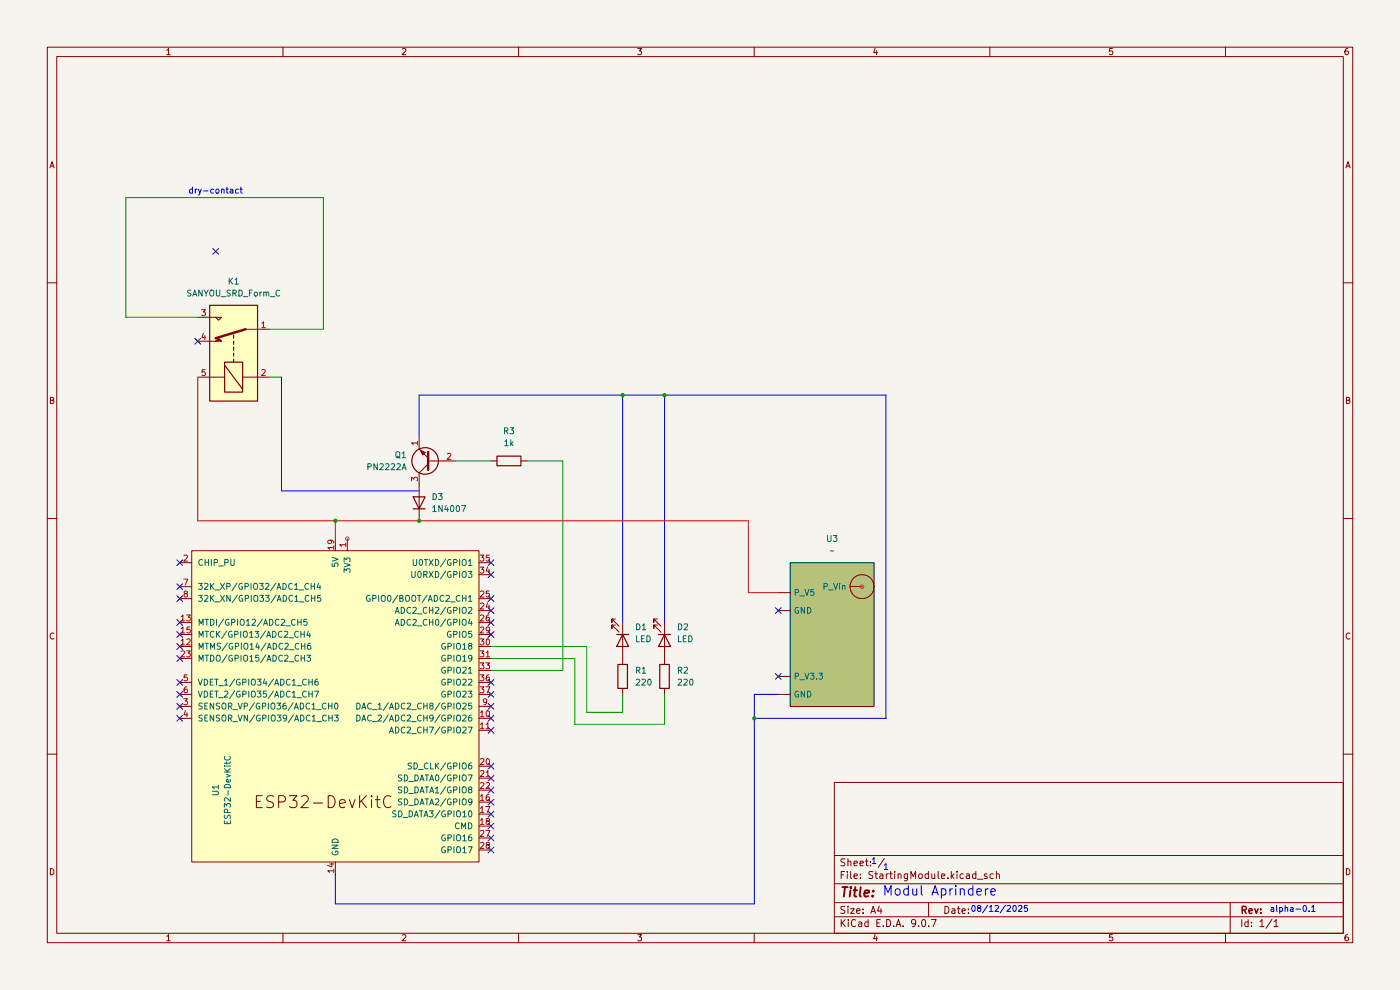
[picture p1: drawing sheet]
(kicad_sch
 (version 20250114)
 (generator "eeschema")
 (generator_version "9.0")
 (paper "A4")
 (lib_symbols
  (symbol "Device:LED"
   (pin_numbers (hide yes))
   (pin_names
    (offset 1.016) (hide yes)) (exclude_from_sim no) (in_bom yes) (on_board yes)
   (property "Reference" "D" (at 0 2.54 0) (effects (font (size 1.27 1.27))))
   (property "Value" "LED" (at 0 -2.54 0) (effects (font (size 1.27 1.27))))
   (property "Footprint" "" (at 0 0 0) (effects (font (size 1.27 1.27)) (hide yes)))
   (property "Datasheet" "~" (at 0 0 0) (effects (font (size 1.27 1.27)) (hide yes)))
   (property "Description" "Light emitting diode" (at 0 0 0) (effects (font (size 1.27 1.27)) (hide yes)))
   (property "Sim.Pins" "1=K 2=A" (at 0 0 0) (effects (font (size 1.27 1.27)) (hide yes)))
   (symbol "LED_0_1"
    (polyline (pts (xy -3.048 -0.762) (xy -4.572 -2.286) (xy -3.81 -2.286) (xy -4.572 -2.286) (xy -4.572 -1.524)) (stroke (width 0) (type default)) (fill (type none)))
    (polyline (pts (xy -1.778 -0.762) (xy -3.302 -2.286) (xy -2.54 -2.286) (xy -3.302 -2.286) (xy -3.302 -1.524)) (stroke (width 0) (type default)) (fill (type none)))
    (polyline (pts (xy -1.27 0) (xy 1.27 0)) (stroke (width 0) (type default)) (fill (type none)))
    (polyline (pts (xy -1.27 -1.27) (xy -1.27 1.27)) (stroke (width 0.254) (type default)) (fill (type none)))
    (polyline (pts (xy 1.27 -1.27) (xy 1.27 1.27) (xy -1.27 0) (xy 1.27 -1.27)) (stroke (width 0.254) (type default)) (fill (type none))))
   (symbol "LED_1_1"
    (pin passive line (at -3.81 0 0) (length 2.54) (name "K" (effects (font (size 1.27 1.27)))) (number "1" (effects (font (size 1.27 1.27)))))
    (pin passive line (at 3.81 0 180) (length 2.54) (name "A" (effects (font (size 1.27 1.27)))) (number "2" (effects (font (size 1.27 1.27))))))
   (embedded_fonts no))
  (symbol "Device:R"
   (pin_numbers (hide yes))
   (pin_names
    (offset 0)) (exclude_from_sim no) (in_bom yes) (on_board yes)
   (property "Reference" "R" (at 2.032 0 90) (effects (font (size 1.27 1.27))))
   (property "Value" "R" (at 0 0 90) (effects (font (size 1.27 1.27))))
   (property "Footprint" "" (at -1.778 0 90) (effects (font (size 1.27 1.27)) (hide yes)))
   (property "Datasheet" "~" (at 0 0 0) (effects (font (size 1.27 1.27)) (hide yes)))
   (property "Description" "Resistor" (at 0 0 0) (effects (font (size 1.27 1.27)) (hide yes)))
   (symbol "R_0_1"
    (rectangle (start -1.016 -2.54) (end 1.016 2.54) (stroke (width 0.254) (type default)) (fill (type none))))
   (symbol "R_1_1"
    (pin passive line (at 0 3.81 270) (length 1.27) (name "~" (effects (font (size 1.27 1.27)))) (number "1" (effects (font (size 1.27 1.27)))))
    (pin passive line (at 0 -3.81 90) (length 1.27) (name "~" (effects (font (size 1.27 1.27)))) (number "2" (effects (font (size 1.27 1.27))))))
   (embedded_fonts no))
  (symbol "Diode:1N4007"
   (pin_numbers (hide yes))
   (pin_names (hide yes)) (exclude_from_sim no) (in_bom yes) (on_board yes)
   (property "Reference" "D" (at 0 2.54 0) (effects (font (size 1.27 1.27))))
   (property "Value" "1N4007" (at 0 -2.54 0) (effects (font (size 1.27 1.27))))
   (property "Footprint" "Diode_THT:D_DO-41_SOD81_P10.16mm_Horizontal" (at 0 -4.445 0) (effects (font (size 1.27 1.27)) (hide yes)))
   (property "Datasheet" "http://www.vishay.com/docs/88503/1n4001.pdf" (at 0 0 0) (effects (font (size 1.27 1.27)) (hide yes)))
   (property "Description" "1000V 1A General Purpose Rectifier Diode, DO-41" (at 0 0 0) (effects (font (size 1.27 1.27)) (hide yes)))
   (property "Sim.Device" "D" (at 0 0 0) (effects (font (size 1.27 1.27)) (hide yes)))
   (property "Sim.Pins" "1=K 2=A" (at 0 0 0) (effects (font (size 1.27 1.27)) (hide yes)))
   (symbol "1N4007_0_1"
    (polyline (pts (xy -1.27 1.27) (xy -1.27 -1.27)) (stroke (width 0.254) (type default)) (fill (type none)))
    (polyline (pts (xy 1.27 1.27) (xy 1.27 -1.27) (xy -1.27 0) (xy 1.27 1.27)) (stroke (width 0.254) (type default)) (fill (type none)))
    (polyline (pts (xy 1.27 0) (xy -1.27 0)) (stroke (width 0) (type default)) (fill (type none))))
   (symbol "1N4007_1_1"
    (pin passive line (at -3.81 0 0) (length 2.54) (name "K" (effects (font (size 1.27 1.27)))) (number "1" (effects (font (size 1.27 1.27)))))
    (pin passive line (at 3.81 0 180) (length 2.54) (name "A" (effects (font (size 1.27 1.27)))) (number "2" (effects (font (size 1.27 1.27))))))
   (embedded_fonts no))
  (symbol "ESP32-All:ESP32-DevKitC"
   (pin_names
    (offset 1.016)) (exclude_from_sim no) (in_bom yes) (on_board yes)
   (property "Reference" "U" (at -30.48 38.1 0) (effects (font (size 1.27 1.27)) (justify left)))
   (property "Value" "ESP32-DevKitC" (at -30.48 35.56 0) (effects (font (size 1.27 1.27)) (justify left)))
   (property "Footprint" "PCM_Espressif:ESP32-DevKitC" (at 0 -43.18 0) (effects (font (size 1.27 1.27)) (hide yes)))
   (property "Datasheet" "https://docs.espressif.com/projects/esp-idf/zh_CN/latest/esp32/hw-reference/esp32/get-started-devkitc.html" (at 0 -45.72 0) (effects (font (size 1.27 1.27)) (hide yes)))
   (property "Description" "Development Kit" (at 0 0 0) (effects (font (size 1.27 1.27)) (hide yes)))
   (symbol "ESP32-DevKitC_0_0"
    (text "ESP32-DevKitC" (at -2.54 -20.32 0) (effects (font (size 2.54 2.54))))
    (pin power_in line (at 0 35.56 270) (length 2.54) (name "5V" (effects (font (size 1.27 1.27)))) (number "19" (effects (font (size 1.27 1.27)))))
    (pin power_in line (at 0 -35.56 90) (length 2.54) (name "GND" (effects (font (size 1.27 1.27)))) (number "14" (effects (font (size 1.27 1.27))))))
   (symbol "ESP32-DevKitC_0_1"
    (rectangle (start -30.48 33.02) (end 30.48 -33.02) (stroke (width 0) (type default)) (fill (type background))))
   (symbol "ESP32-DevKitC_1_1"
    (pin input line (at -33.02 30.48 0) (length 2.54) (name "CHIP_PU" (effects (font (size 1.27 1.27)))) (number "2" (effects (font (size 1.27 1.27)))))
    (pin bidirectional line (at -33.02 25.4 0) (length 2.54) (name "32K_XP/GPIO32/ADC1_CH4" (effects (font (size 1.27 1.27)))) (number "7" (effects (font (size 1.27 1.27)))))
    (pin bidirectional line (at -33.02 22.86 0) (length 2.54) (name "32K_XN/GPIO33/ADC1_CH5" (effects (font (size 1.27 1.27)))) (number "8" (effects (font (size 1.27 1.27)))))
    (pin bidirectional line (at -33.02 17.78 0) (length 2.54) (name "MTDI/GPIO12/ADC2_CH5" (effects (font (size 1.27 1.27)))) (number "13" (effects (font (size 1.27 1.27)))))
    (pin bidirectional line (at -33.02 15.24 0) (length 2.54) (name "MTCK/GPIO13/ADC2_CH4" (effects (font (size 1.27 1.27)))) (number "15" (effects (font (size 1.27 1.27)))))
    (pin bidirectional line (at -33.02 12.7 0) (length 2.54) (name "MTMS/GPIO14/ADC2_CH6" (effects (font (size 1.27 1.27)))) (number "12" (effects (font (size 1.27 1.27)))))
    (pin bidirectional line (at -33.02 10.16 0) (length 2.54) (name "MTDO/GPIO15/ADC2_CH3" (effects (font (size 1.27 1.27)))) (number "23" (effects (font (size 1.27 1.27)))))
    (pin input line (at -33.02 5.08 0) (length 2.54) (name "VDET_1/GPIO34/ADC1_CH6" (effects (font (size 1.27 1.27)))) (number "5" (effects (font (size 1.27 1.27)))))
    (pin input line (at -33.02 2.54 0) (length 2.54) (name "VDET_2/GPIO35/ADC1_CH7" (effects (font (size 1.27 1.27)))) (number "6" (effects (font (size 1.27 1.27)))))
    (pin input line (at -33.02 0 0) (length 2.54) (name "SENSOR_VP/GPIO36/ADC1_CH0" (effects (font (size 1.27 1.27)))) (number "3" (effects (font (size 1.27 1.27)))))
    (pin input line (at -33.02 -2.54 0) (length 2.54) (name "SENSOR_VN/GPIO39/ADC1_CH3" (effects (font (size 1.27 1.27)))) (number "4" (effects (font (size 1.27 1.27)))))
    (pin passive line (at 0 -35.56 90) (length 2.54) (hide yes) (name "GND" (effects (font (size 1.27 1.27)))) (number "32" (effects (font (size 1.27 1.27)))))
    (pin passive line (at 0 -35.56 90) (length 2.54) (hide yes) (name "GND" (effects (font (size 1.27 1.27)))) (number "38" (effects (font (size 1.27 1.27)))))
    (pin power_in line (at 2.54 35.56 270) (length 2.54) (name "3V3" (effects (font (size 1.27 1.27)))) (number "1" (effects (font (size 1.27 1.27)))))
    (pin bidirectional line (at 33.02 30.48 180) (length 2.54) (name "U0TXD/GPIO1" (effects (font (size 1.27 1.27)))) (number "35" (effects (font (size 1.27 1.27)))))
    (pin bidirectional line (at 33.02 27.94 180) (length 2.54) (name "U0RXD/GPIO3" (effects (font (size 1.27 1.27)))) (number "34" (effects (font (size 1.27 1.27)))))
    (pin bidirectional line (at 33.02 22.86 180) (length 2.54) (name "GPIO0/BOOT/ADC2_CH1" (effects (font (size 1.27 1.27)))) (number "25" (effects (font (size 1.27 1.27)))))
    (pin bidirectional line (at 33.02 20.32 180) (length 2.54) (name "ADC2_CH2/GPIO2" (effects (font (size 1.27 1.27)))) (number "24" (effects (font (size 1.27 1.27)))))
    (pin bidirectional line (at 33.02 17.78 180) (length 2.54) (name "ADC2_CH0/GPIO4" (effects (font (size 1.27 1.27)))) (number "26" (effects (font (size 1.27 1.27)))))
    (pin bidirectional line (at 33.02 15.24 180) (length 2.54) (name "GPIO5" (effects (font (size 1.27 1.27)))) (number "29" (effects (font (size 1.27 1.27)))))
    (pin bidirectional line (at 33.02 12.7 180) (length 2.54) (name "GPIO18" (effects (font (size 1.27 1.27)))) (number "30" (effects (font (size 1.27 1.27)))))
    (pin bidirectional line (at 33.02 10.16 180) (length 2.54) (name "GPIO19" (effects (font (size 1.27 1.27)))) (number "31" (effects (font (size 1.27 1.27)))))
    (pin bidirectional line (at 33.02 7.62 180) (length 2.54) (name "GPIO21" (effects (font (size 1.27 1.27)))) (number "33" (effects (font (size 1.27 1.27)))))
    (pin bidirectional line (at 33.02 5.08 180) (length 2.54) (name "GPIO22" (effects (font (size 1.27 1.27)))) (number "36" (effects (font (size 1.27 1.27)))))
    (pin bidirectional line (at 33.02 2.54 180) (length 2.54) (name "GPIO23" (effects (font (size 1.27 1.27)))) (number "37" (effects (font (size 1.27 1.27)))))
    (pin bidirectional line (at 33.02 0 180) (length 2.54) (name "DAC_1/ADC2_CH8/GPIO25" (effects (font (size 1.27 1.27)))) (number "9" (effects (font (size 1.27 1.27)))))
    (pin bidirectional line (at 33.02 -2.54 180) (length 2.54) (name "DAC_2/ADC2_CH9/GPIO26" (effects (font (size 1.27 1.27)))) (number "10" (effects (font (size 1.27 1.27)))))
    (pin bidirectional line (at 33.02 -5.08 180) (length 2.54) (name "ADC2_CH7/GPIO27" (effects (font (size 1.27 1.27)))) (number "11" (effects (font (size 1.27 1.27)))))
    (pin bidirectional line (at 33.02 -12.7 180) (length 2.54) (name "SD_CLK/GPIO6" (effects (font (size 1.27 1.27)))) (number "20" (effects (font (size 1.27 1.27)))))
    (pin bidirectional line (at 33.02 -15.24 180) (length 2.54) (name "SD_DATA0/GPIO7" (effects (font (size 1.27 1.27)))) (number "21" (effects (font (size 1.27 1.27)))))
    (pin bidirectional line (at 33.02 -17.78 180) (length 2.54) (name "SD_DATA1/GPIO8" (effects (font (size 1.27 1.27)))) (number "22" (effects (font (size 1.27 1.27)))))
    (pin bidirectional line (at 33.02 -20.32 180) (length 2.54) (name "SD_DATA2/GPIO9" (effects (font (size 1.27 1.27)))) (number "16" (effects (font (size 1.27 1.27)))))
    (pin bidirectional line (at 33.02 -22.86 180) (length 2.54) (name "SD_DATA3/GPIO10" (effects (font (size 1.27 1.27)))) (number "17" (effects (font (size 1.27 1.27)))))
    (pin bidirectional line (at 33.02 -25.4 180) (length 2.54) (name "CMD" (effects (font (size 1.27 1.27)))) (number "18" (effects (font (size 1.27 1.27)))))
    (pin bidirectional line (at 33.02 -27.94 180) (length 2.54) (name "GPIO16" (effects (font (size 1.27 1.27)))) (number "27" (effects (font (size 1.27 1.27)))))
    (pin bidirectional line (at 33.02 -30.48 180) (length 2.54) (name "GPIO17" (effects (font (size 1.27 1.27)))) (number "28" (effects (font (size 1.27 1.27))))))
   (embedded_fonts no))
  (symbol "Relay:SANYOU_SRD_Form_C" (exclude_from_sim no) (in_bom yes) (on_board yes)
   (property "Reference" "K" (at 11.43 3.81 0) (effects (font (size 1.27 1.27)) (justify left)))
   (property "Value" "SANYOU_SRD_Form_C" (at 11.43 1.27 0) (effects (font (size 1.27 1.27)) (justify left)))
   (property "Footprint" "Relay_THT:Relay_SPDT_SANYOU_SRD_Series_Form_C" (at 11.43 -1.27 0) (effects (font (size 1.27 1.27)) (justify left) (hide yes)))
   (property "Datasheet" "http://www.sanyourelay.ca/public/products/pdf/SRD.pdf" (at 0 0 0) (effects (font (size 1.27 1.27)) (hide yes)))
   (property "Description" "Sanyo SRD relay, Single Pole Miniature Power Relay," (at 0 0 0) (effects (font (size 1.27 1.27)) (hide yes)))
   (symbol "SANYOU_SRD_Form_C_0_0"
    (polyline (pts (xy 7.62 5.08) (xy 7.62 2.54) (xy 6.985 3.175) (xy 7.62 3.81)) (stroke (width 0) (type default)) (fill (type none))))
   (symbol "SANYOU_SRD_Form_C_0_1"
    (rectangle (start -10.16 5.08) (end 10.16 -5.08) (stroke (width 0.254) (type default)) (fill (type background)))
    (rectangle (start -8.255 1.905) (end -1.905 -1.905) (stroke (width 0.254) (type default)) (fill (type none)))
    (polyline (pts (xy -7.62 -1.905) (xy -2.54 1.905)) (stroke (width 0.254) (type default)) (fill (type none)))
    (polyline (pts (xy -5.08 5.08) (xy -5.08 1.905)) (stroke (width 0) (type default)) (fill (type none)))
    (polyline (pts (xy -5.08 -5.08) (xy -5.08 -1.905)) (stroke (width 0) (type default)) (fill (type none)))
    (polyline (pts (xy -1.905 0) (xy -1.27 0)) (stroke (width 0.254) (type default)) (fill (type none)))
    (polyline (pts (xy -0.635 0) (xy 0 0)) (stroke (width 0.254) (type default)) (fill (type none)))
    (polyline (pts (xy 0.635 0) (xy 1.27 0)) (stroke (width 0.254) (type default)) (fill (type none)))
    (polyline (pts (xy 1.905 0) (xy 2.54 0)) (stroke (width 0.254) (type default)) (fill (type none)))
    (polyline (pts (xy 3.175 0) (xy 3.81 0)) (stroke (width 0.254) (type default)) (fill (type none)))
    (polyline (pts (xy 5.08 -2.54) (xy 3.175 3.81)) (stroke (width 0.508) (type default)) (fill (type none)))
    (polyline (pts (xy 5.08 -2.54) (xy 5.08 -5.08)) (stroke (width 0) (type default)) (fill (type none))))
   (symbol "SANYOU_SRD_Form_C_1_1"
    (polyline (pts (xy 2.54 3.81) (xy 3.175 3.175) (xy 2.54 2.54) (xy 2.54 5.08)) (stroke (width 0) (type default)) (fill (type outline)))
    (pin passive line (at -5.08 7.62 270) (length 2.54) (name "~" (effects (font (size 1.27 1.27)))) (number "5" (effects (font (size 1.27 1.27)))))
    (pin passive line (at -5.08 -7.62 90) (length 2.54) (name "~" (effects (font (size 1.27 1.27)))) (number "2" (effects (font (size 1.27 1.27)))))
    (pin passive line (at 2.54 7.62 270) (length 2.54) (name "~" (effects (font (size 1.27 1.27)))) (number "4" (effects (font (size 1.27 1.27)))))
    (pin passive line (at 5.08 -7.62 90) (length 2.54) (name "~" (effects (font (size 1.27 1.27)))) (number "1" (effects (font (size 1.27 1.27)))))
    (pin passive line (at 7.62 7.62 270) (length 2.54) (name "~" (effects (font (size 1.27 1.27)))) (number "3" (effects (font (size 1.27 1.27))))))
   (embedded_fonts no))
  (symbol "Transistor_BJT:PN2222A"
   (pin_names
    (offset 0) (hide yes)) (exclude_from_sim no) (in_bom yes) (on_board yes)
   (property "Reference" "Q" (at 5.08 1.905 0) (effects (font (size 1.27 1.27)) (justify left)))
   (property "Value" "PN2222A" (at 5.08 0 0) (effects (font (size 1.27 1.27)) (justify left)))
   (property "Footprint" "Package_TO_SOT_THT:TO-92_Inline" (at 5.08 -1.905 0) (effects (font (size 1.27 1.27)
    (italic yes)) (justify left) (hide yes)))
   (property "Datasheet" "https://www.onsemi.com/pub/Collateral/PN2222-D.PDF" (at 0 0 0) (effects (font (size 1.27 1.27)) (justify left) (hide yes)))
   (property "Description" "1A Ic, 40V Vce, NPN Transistor, General Purpose Transistor, TO-92" (at 0 0 0) (effects (font (size 1.27 1.27)) (hide yes)))
   (symbol "PN2222A_0_1"
    (polyline (pts (xy -2.54 0) (xy 0.635 0)) (stroke (width 0) (type default)) (fill (type none)))
    (polyline (pts (xy 0.635 1.905) (xy 0.635 -1.905)) (stroke (width 0.508) (type default)) (fill (type none)))
    (circle (center 1.27 0) (radius 2.8194) (stroke (width 0.254) (type default)) (fill (type none))))
   (symbol "PN2222A_1_1"
    (polyline (pts (xy 0.635 0.635) (xy 2.54 2.54)) (stroke (width 0) (type default)) (fill (type none)))
    (polyline (pts (xy 0.635 -0.635) (xy 2.54 -2.54)) (stroke (width 0) (type default)) (fill (type none)))
    (polyline (pts (xy 1.27 -1.778) (xy 1.778 -1.27) (xy 2.286 -2.286) (xy 1.27 -1.778)) (stroke (width 0) (type default)) (fill (type outline)))
    (pin input line (at -5.08 0 0) (length 2.54) (name "B" (effects (font (size 1.27 1.27)))) (number "2" (effects (font (size 1.27 1.27)))))
    (pin passive line (at 2.54 5.08 270) (length 2.54) (name "C" (effects (font (size 1.27 1.27)))) (number "3" (effects (font (size 1.27 1.27)))))
    (pin passive line (at 2.54 -5.08 90) (length 2.54) (name "E" (effects (font (size 1.27 1.27)))) (number "1" (effects (font (size 1.27 1.27))))))
   (embedded_fonts no))
  (symbol "testAB:LOAD_BRD5-3.3" (exclude_from_sim no) (in_bom yes) (on_board yes)
   (property "Reference" "U3" (at -13.97 25.4 0) (effects (font (size 1.27 1.27))))
   (property "Value" "~" (at -13.97 22.86 0) (effects (font (size 1.27 1.27))))
   (property "Footprint" "" (at 0 0 0) (effects (font (size 1.27 1.27)) (hide yes)))
   (property "Datasheet" "" (at 0 0 0) (effects (font (size 1.27 1.27)) (hide yes)))
   (property "Description" "" (at 0 0 0) (effects (font (size 1.27 1.27)) (hide yes)))
   (symbol "LOAD_BRD5-3.3_0_1"
    (circle (center -7.62 15.24) (radius 2.54) (stroke (width 0) (type default)) (fill (type none))))
   (symbol "LOAD_BRD5-3.3_1_1"
    (rectangle (start -22.86 20.32) (end -5.08 -10.16) (stroke (width 0) (type solid) (color 0 0 0 1)) (fill (type color) (color 182 194 121 1)))
    (pin power_out line (at -25.4 13.97 0) (length 2.54) (name "P_V5" (effects (font (size 1.27 1.27)))) (number "" (effects (font (size 1.27 1.27)))))
    (pin free line (at -25.4 10.16 0) (length 2.54) (name "GND" (effects (font (size 1.27 1.27)))) (number "" (effects (font (size 1.27 1.27)))))
    (pin power_out line (at -25.4 -3.81 0) (length 2.54) (name "P_V3.3" (effects (font (size 1.27 1.27)))) (number "" (effects (font (size 1.27 1.27)))))
    (pin free line (at -25.4 -7.62 0) (length 2.54) (name "GND" (effects (font (size 1.27 1.27)))) (number "" (effects (font (size 1.27 1.27)))))
    (pin power_in line (at -7.62 15.24 180) (length 2.54) (name "P_Vin" (effects (font (size 1.27 1.27)))) (number "" (effects (font (size 1.27 1.27))))))
   (embedded_fonts no)))
 (text "1\n"
  (exclude_from_sim no)
  (at 187.96 184.15 0)
  (effects (font (size 1.27 1.27))))
 (text "1\n"
  (exclude_from_sim no)
  (at 185.42 182.88 0)
  (effects (font (size 1.27 1.27))))
 (text "alpha-0.1\n"
  (exclude_from_sim no)
  (at 274.32 193.04 0)
  (effects (font (size 1.27 1.27))))
 (text "dry-contact\n"
  (exclude_from_sim no)
  (at 45.72 40.64 0)
  (effects (font (size 1.27 1.27))))
 (text "08/12/2025\n"
  (exclude_from_sim no)
  (at 212.09 193.04 0)
  (effects (font (size 1.27 1.27))))
 (text "Modul Aprindere"
  (exclude_from_sim no)
  (at 199.39 189.23 0)
  (effects (font (size 2 2))))
 (junction
  (at 132.08 83.82)
  (diameter 0)
  (color 0 0 0 0))
 (junction
  (at 160.02 152.4)
  (diameter 0)
  (color 0 0 0 0))
 (junction
  (at 88.9 110.49)
  (diameter 0)
  (color 0 0 0 0))
 (junction
  (at 71.12 110.49)
  (diameter 0)
  (color 0 0 0 0))
 (junction
  (at 140.97 83.82)
  (diameter 0)
  (color 0 0 0 0))
 (no_connect
  (at 38.1 132.08))
 (no_connect
  (at 38.1 152.4))
 (no_connect
  (at 38.1 147.32))
 (no_connect
  (at 38.1 137.16))
 (no_connect
  (at 38.1 139.7))
 (no_connect
  (at 38.1 144.78))
 (no_connect
  (at 104.14 167.64))
 (no_connect
  (at 104.14 152.4))
 (no_connect
  (at 104.14 180.34))
 (no_connect
  (at 165.1 129.54))
 (no_connect
  (at 38.1 124.46))
 (no_connect
  (at 104.14 147.32))
 (no_connect
  (at 104.14 177.8))
 (no_connect
  (at 38.1 127))
 (no_connect
  (at 104.14 170.18))
 (no_connect
  (at 104.14 129.54))
 (no_connect
  (at 104.14 134.62))
 (no_connect
  (at 104.14 175.26))
 (no_connect
  (at 104.14 154.94))
 (no_connect
  (at 38.1 119.38))
 (no_connect
  (at 104.14 132.08))
 (no_connect
  (at 104.14 149.86))
 (no_connect
  (at 104.14 127))
 (no_connect
  (at 104.14 144.78))
 (no_connect
  (at 104.14 162.56))
 (no_connect
  (at 104.14 165.1))
 (no_connect
  (at 165.1 143.51))
 (no_connect
  (at 41.91 72.39))
 (no_connect
  (at 104.14 121.92))
 (no_connect
  (at 104.14 119.38))
 (no_connect
  (at 38.1 134.62))
 (no_connect
  (at 104.14 172.72))
 (no_connect
  (at 38.1 149.86))
 (wire
  (pts (xy 158.75 125.73) (xy 158.75 110.49))
  (stroke (width 0) (type default) (color 255 0 0 1)))
 (wire
  (pts (xy 158.75 125.73) (xy 165.1 125.73))
  (stroke (width 0) (type default) (color 255 0 0 1)))
 (wire
  (pts (xy 119.38 142.24) (xy 119.38 97.79))
  (stroke (width 0) (type default)))
 (wire
  (pts (xy 26.67 41.91) (xy 68.58 41.91))
  (stroke (width 0) (type default)))
 (wire
  (pts (xy 88.9 110.49) (xy 71.12 110.49))
  (stroke (width 0) (type default) (color 255 0 0 1)))
 (wire
  (pts (xy 121.92 153.67) (xy 140.97 153.67))
  (stroke (width 0) (type default)))
 (wire
  (pts (xy 68.58 41.91) (xy 68.58 69.85))
  (stroke (width 0) (type default)))
 (wire
  (pts (xy 104.14 142.24) (xy 119.38 142.24))
  (stroke (width 0) (type default)))
 (wire
  (pts (xy 160.02 152.4) (xy 187.96 152.4))
  (stroke (width 0) (type default) (color 0 0 255 1)))
 (wire
  (pts (xy 71.12 191.77) (xy 71.12 185.42))
  (stroke (width 0) (type default) (color 0 0 255 1)))
 (wire
  (pts (xy 160.02 147.32) (xy 160.02 152.4))
  (stroke (width 0) (type default) (color 0 0 255 1)))
 (wire
  (pts (xy 121.92 139.7) (xy 121.92 153.67))
  (stroke (width 0) (type default)))
 (wire
  (pts (xy 160.02 147.32) (xy 165.1 147.32))
  (stroke (width 0) (type default) (color 0 0 255 1)))
 (wire
  (pts (xy 158.75 110.49) (xy 88.9 110.49))
  (stroke (width 0) (type default) (color 255 0 0 1)))
 (wire
  (pts (xy 59.69 80.01) (xy 57.15 80.01))
  (stroke (width 0) (type default)))
 (wire
  (pts (xy 160.02 191.77) (xy 71.12 191.77))
  (stroke (width 0) (type default) (color 0 0 255 1)))
 (wire
  (pts (xy 140.97 83.82) (xy 187.96 83.82))
  (stroke (width 0) (type default) (color 0 0 255 1)))
 (wire
  (pts (xy 88.9 92.71) (xy 88.9 83.82))
  (stroke (width 0) (type default) (color 0 0 255 1)))
 (wire
  (pts (xy 96.52 97.79) (xy 104.14 97.79))
  (stroke (width 0) (type default)))
 (wire
  (pts (xy 160.02 152.4) (xy 160.02 191.77))
  (stroke (width 0) (type default) (color 0 0 255 1)))
 (wire
  (pts (xy 88.9 104.14) (xy 59.69 104.14))
  (stroke (width 0) (type default) (color 0 0 255 1)))
 (wire
  (pts (xy 41.91 110.49) (xy 41.91 80.01))
  (stroke (width 0) (type default) (color 255 0 0 1)))
 (wire
  (pts (xy 132.08 83.82) (xy 140.97 83.82))
  (stroke (width 0) (type default) (color 0 0 255 1)))
 (wire
  (pts (xy 124.46 137.16) (xy 124.46 151.13))
  (stroke (width 0) (type default)))
 (wire
  (pts (xy 26.67 67.31) (xy 41.91 67.31))
  (stroke (width 0) (type default)))
 (wire
  (pts (xy 71.12 110.49) (xy 71.12 114.3))
  (stroke (width 0) (type default) (color 255 0 0 1)))
 (wire
  (pts (xy 187.96 152.4) (xy 187.96 83.82))
  (stroke (width 0) (type default) (color 0 0 255 1)))
 (wire
  (pts (xy 68.58 69.85) (xy 57.15 69.85))
  (stroke (width 0) (type default)))
 (wire
  (pts (xy 88.9 83.82) (xy 132.08 83.82))
  (stroke (width 0) (type default) (color 0 0 255 1)))
 (wire
  (pts (xy 71.12 110.49) (xy 41.91 110.49))
  (stroke (width 0) (type default) (color 255 0 0 1)))
 (wire
  (pts (xy 132.08 151.13) (xy 132.08 147.32))
  (stroke (width 0) (type default)))
 (wire
  (pts (xy 140.97 83.82) (xy 140.97 132.08))
  (stroke (width 0) (type default) (color 0 0 255 1)))
 (wire
  (pts (xy 104.14 139.7) (xy 121.92 139.7))
  (stroke (width 0) (type default)))
 (wire
  (pts (xy 26.67 41.91) (xy 26.67 67.31))
  (stroke (width 0) (type default)))
 (wire
  (pts (xy 104.14 137.16) (xy 124.46 137.16))
  (stroke (width 0) (type default)))
 (wire
  (pts (xy 132.08 132.08) (xy 132.08 83.82))
  (stroke (width 0) (type default) (color 0 0 255 1)))
 (wire
  (pts (xy 124.46 151.13) (xy 132.08 151.13))
  (stroke (width 0) (type default)))
 (wire
  (pts (xy 119.38 97.79) (xy 111.76 97.79))
  (stroke (width 0) (type default)))
 (wire
  (pts (xy 59.69 104.14) (xy 59.69 80.01))
  (stroke (width 0) (type default) (color 0 0 255 1)))
 (wire
  (pts (xy 140.97 153.67) (xy 140.97 147.32))
  (stroke (width 0) (type default)))
 (symbol
  (lib_id "Device:R")
  (at 140.97 143.51 0)
  (unit 1)
  (exclude_from_sim no)
  (in_bom yes)
  (on_board yes)
  (dnp no)
  (fields_autoplaced yes)
  (property "Reference" "R2" (at 143.51 142.2399 0) (effects (font (size 1.27 1.27)) (justify left)))
  (property "Value" "220" (at 143.51 144.7799 0) (effects (font (size 1.27 1.27)) (justify left)))
  (property "Footprint" "" (at 139.192 143.51 90) (effects (font (size 1.27 1.27)) (hide yes)))
  (property "Datasheet" "~" (at 140.97 143.51 0) (effects (font (size 1.27 1.27)) (hide yes)))
  (property "Description" "Resistor" (at 140.97 143.51 0) (effects (font (size 1.27 1.27)) (hide yes)))
  (pin "1")
  (pin "2"))
 (symbol
  (lib_id "Transistor_BJT:PN2222A")
  (at 91.44 97.79 180)
  (unit 1)
  (exclude_from_sim no)
  (in_bom yes)
  (on_board yes)
  (dnp no)
  (fields_autoplaced yes)
  (property "Reference" "Q1" (at 86.36 96.5199 0) (effects (font (size 1.27 1.27)) (justify left)))
  (property "Value" "PN2222A" (at 86.36 99.0599 0) (effects (font (size 1.27 1.27)) (justify left)))
  (property "Footprint" "Package_TO_SOT_THT:TO-92_Inline" (at 86.36 95.885 0) (effects (font (size 1.27 1.27)
    (italic yes)) (justify left) (hide yes)))
  (property "Datasheet" "https://www.onsemi.com/pub/Collateral/PN2222-D.PDF" (at 91.44 97.79 0) (effects (font (size 1.27 1.27)) (justify left) (hide yes)))
  (property "Description" "1A Ic, 40V Vce, NPN Transistor, General Purpose Transistor, TO-92" (at 91.44 97.79 0) (effects (font (size 1.27 1.27)) (hide yes)))
  (pin "3")
  (pin "1")
  (pin "2"))
 (symbol
  (lib_id "testAB:LOAD_BRD5-3.3")
  (at 190.5 139.7 0)
  (unit 1)
  (exclude_from_sim no)
  (in_bom yes)
  (on_board yes)
  (dnp no)
  (fields_autoplaced yes)
  (property "Reference" "U3" (at 176.53 114.3 0) (effects (font (size 1.27 1.27))))
  (property "Value" "~" (at 176.53 116.84 0) (effects (font (size 1.27 1.27))))
  (property "Footprint" "" (at 190.5 139.7 0) (effects (font (size 1.27 1.27)) (hide yes)))
  (property "Datasheet" "" (at 190.5 139.7 0) (effects (font (size 1.27 1.27)) (hide yes)))
  (property "Description" "" (at 190.5 139.7 0) (effects (font (size 1.27 1.27)) (hide yes)))
  (property "Sim.Device" "" (at 190.5 139.7 0) (effects (font (size 1.27 1.27)) (hide yes)))
  (property "Sim.Pins" "" (at 190.5 139.7 0) (effects (font (size 1.27 1.27)) (hide yes)))
  (property "Sim.Type" "" (at 190.5 139.7 0) (effects (font (size 1.27 1.27)) (hide yes)))
  (pin "")
  (pin "")
  (pin "")
  (pin "")
  (pin ""))
 (symbol
  (lib_id "Device:LED")
  (at 132.08 135.89 270)
  (unit 1)
  (exclude_from_sim no)
  (in_bom yes)
  (on_board yes)
  (dnp no)
  (fields_autoplaced yes)
  (property "Reference" "D1" (at 134.62 133.0324 90) (effects (font (size 1.27 1.27)) (justify left)))
  (property "Value" "LED" (at 134.62 135.5724 90) (effects (font (size 1.27 1.27)) (justify left)))
  (property "Footprint" "" (at 132.08 135.89 0) (effects (font (size 1.27 1.27)) (hide yes)))
  (property "Datasheet" "~" (at 132.08 135.89 0) (effects (font (size 1.27 1.27)) (hide yes)))
  (property "Description" "Light emitting diode" (at 132.08 135.89 0) (effects (font (size 1.27 1.27)) (hide yes)))
  (property "Sim.Pins" "1=K 2=A" (at 132.08 135.89 0) (effects (font (size 1.27 1.27)) (hide yes)))
  (pin "2")
  (pin "1"))
 (symbol
  (lib_id "ESP32-All:ESP32-DevKitC")
  (at 71.12 149.86 0)
  (unit 1)
  (exclude_from_sim no)
  (in_bom yes)
  (on_board yes)
  (dnp no)
  (property "Reference" "U1" (at 45.72 167.64 90) (effects (font (size 1.27 1.27))))
  (property "Value" "ESP32-DevKitC" (at 48.26 167.64 90) (effects (font (size 1.27 1.27))))
  (property "Footprint" "PCM_Espressif:ESP32-DevKitC" (at 71.12 193.04 0) (effects (font (size 1.27 1.27)) (hide yes)))
  (property "Datasheet" "https://docs.espressif.com/projects/esp-idf/zh_CN/latest/esp32/hw-reference/esp32/get-started-devkitc.html" (at 71.12 195.58 0) (effects (font (size 1.27 1.27)) (hide yes)))
  (property "Description" "Development Kit" (at 71.12 149.86 0) (effects (font (size 1.27 1.27)) (hide yes)))
  (property "Sim.Device" "" (at 71.12 149.86 90) (effects (font (size 1.27 1.27)) (hide yes)))
  (property "Sim.Pins" "" (at 71.12 149.86 90) (effects (font (size 1.27 1.27)) (hide yes)))
  (property "Sim.Type" "" (at 71.12 149.86 90) (effects (font (size 1.27 1.27)) (hide yes)))
  (pin "31")
  (pin "16")
  (pin "17")
  (pin "7")
  (pin "25")
  (pin "8")
  (pin "9")
  (pin "21")
  (pin "38")
  (pin "22")
  (pin "13")
  (pin "34")
  (pin "5")
  (pin "2")
  (pin "20")
  (pin "3")
  (pin "24")
  (pin "27")
  (pin "33")
  (pin "32")
  (pin "10")
  (pin "15")
  (pin "4")
  (pin "18")
  (pin "19")
  (pin "14")
  (pin "6")
  (pin "37")
  (pin "30")
  (pin "23")
  (pin "36")
  (pin "28")
  (pin "26")
  (pin "12")
  (pin "29")
  (pin "1")
  (pin "11")
  (pin "35"))
 (symbol
  (lib_id "Relay:SANYOU_SRD_Form_C")
  (at 49.53 74.93 90)
  (unit 1)
  (exclude_from_sim no)
  (in_bom yes)
  (on_board yes)
  (dnp no)
  (fields_autoplaced yes)
  (property "Reference" "K1" (at 49.53 59.69 90) (effects (font (size 1.27 1.27))))
  (property "Value" "SANYOU_SRD_Form_C" (at 49.53 62.23 90) (effects (font (size 1.27 1.27))))
  (property "Footprint" "Relay_THT:Relay_SPDT_SANYOU_SRD_Series_Form_C" (at 50.8 63.5 0) (effects (font (size 1.27 1.27)) (justify left) (hide yes)))
  (property "Datasheet" "http://www.sanyourelay.ca/public/products/pdf/SRD.pdf" (at 49.53 74.93 0) (effects (font (size 1.27 1.27)) (hide yes)))
  (property "Description" "Sanyo SRD relay, Single Pole Miniature Power Relay," (at 49.53 74.93 0) (effects (font (size 1.27 1.27)) (hide yes)))
  (pin "2")
  (pin "5")
  (pin "1")
  (pin "3")
  (pin "4"))
 (symbol
  (lib_id "Diode:1N4007")
  (at 88.9 106.68 90)
  (unit 1)
  (exclude_from_sim no)
  (in_bom yes)
  (on_board yes)
  (dnp no)
  (fields_autoplaced yes)
  (property "Reference" "D3" (at 91.44 105.4099 90) (effects (font (size 1.27 1.27)) (justify right)))
  (property "Value" "1N4007" (at 91.44 107.9499 90) (effects (font (size 1.27 1.27)) (justify right)))
  (property "Footprint" "Diode_THT:D_DO-41_SOD81_P10.16mm_Horizontal" (at 93.345 106.68 0) (effects (font (size 1.27 1.27)) (hide yes)))
  (property "Datasheet" "http://www.vishay.com/docs/88503/1n4001.pdf" (at 88.9 106.68 0) (effects (font (size 1.27 1.27)) (hide yes)))
  (property "Description" "1000V 1A General Purpose Rectifier Diode, DO-41" (at 88.9 106.68 0) (effects (font (size 1.27 1.27)) (hide yes)))
  (property "Sim.Device" "D" (at 88.9 106.68 0) (effects (font (size 1.27 1.27)) (hide yes)))
  (property "Sim.Pins" "1=K 2=A" (at 88.9 106.68 0) (effects (font (size 1.27 1.27)) (hide yes)))
  (pin "1")
  (pin "2"))
 (symbol
  (lib_id "Device:R")
  (at 132.08 143.51 0)
  (unit 1)
  (exclude_from_sim no)
  (in_bom yes)
  (on_board yes)
  (dnp no)
  (fields_autoplaced yes)
  (property "Reference" "R1" (at 134.62 142.2399 0) (effects (font (size 1.27 1.27)) (justify left)))
  (property "Value" "220" (at 134.62 144.7799 0) (effects (font (size 1.27 1.27)) (justify left)))
  (property "Footprint" "" (at 130.302 143.51 90) (effects (font (size 1.27 1.27)) (hide yes)))
  (property "Datasheet" "~" (at 132.08 143.51 0) (effects (font (size 1.27 1.27)) (hide yes)))
  (property "Description" "Resistor" (at 132.08 143.51 0) (effects (font (size 1.27 1.27)) (hide yes)))
  (pin "2")
  (pin "1"))
 (symbol
  (lib_id "Device:R")
  (at 107.95 97.79 90)
  (unit 1)
  (exclude_from_sim no)
  (in_bom yes)
  (on_board yes)
  (dnp no)
  (fields_autoplaced yes)
  (property "Reference" "R3" (at 107.95 91.44 90) (effects (font (size 1.27 1.27))))
  (property "Value" "1k" (at 107.95 93.98 90) (effects (font (size 1.27 1.27))))
  (property "Footprint" "" (at 107.95 99.568 90) (effects (font (size 1.27 1.27)) (hide yes)))
  (property "Datasheet" "~" (at 107.95 97.79 0) (effects (font (size 1.27 1.27)) (hide yes)))
  (property "Description" "Resistor" (at 107.95 97.79 0) (effects (font (size 1.27 1.27)) (hide yes)))
  (pin "2")
  (pin "1"))
 (symbol
  (lib_id "Device:LED")
  (at 140.97 135.89 270)
  (unit 1)
  (exclude_from_sim no)
  (in_bom yes)
  (on_board yes)
  (dnp no)
  (fields_autoplaced yes)
  (property "Reference" "D2" (at 143.51 133.0324 90) (effects (font (size 1.27 1.27)) (justify left)))
  (property "Value" "LED" (at 143.51 135.5724 90) (effects (font (size 1.27 1.27)) (justify left)))
  (property "Footprint" "" (at 140.97 135.89 0) (effects (font (size 1.27 1.27)) (hide yes)))
  (property "Datasheet" "~" (at 140.97 135.89 0) (effects (font (size 1.27 1.27)) (hide yes)))
  (property "Description" "Light emitting diode" (at 140.97 135.89 0) (effects (font (size 1.27 1.27)) (hide yes)))
  (property "Sim.Pins" "1=K 2=A" (at 140.97 135.89 0) (effects (font (size 1.27 1.27)) (hide yes)))
  (pin "2")
  (pin "1"))
 (sheet_instances
  (path ""
   (page "1")))
 (embedded_fonts no))
